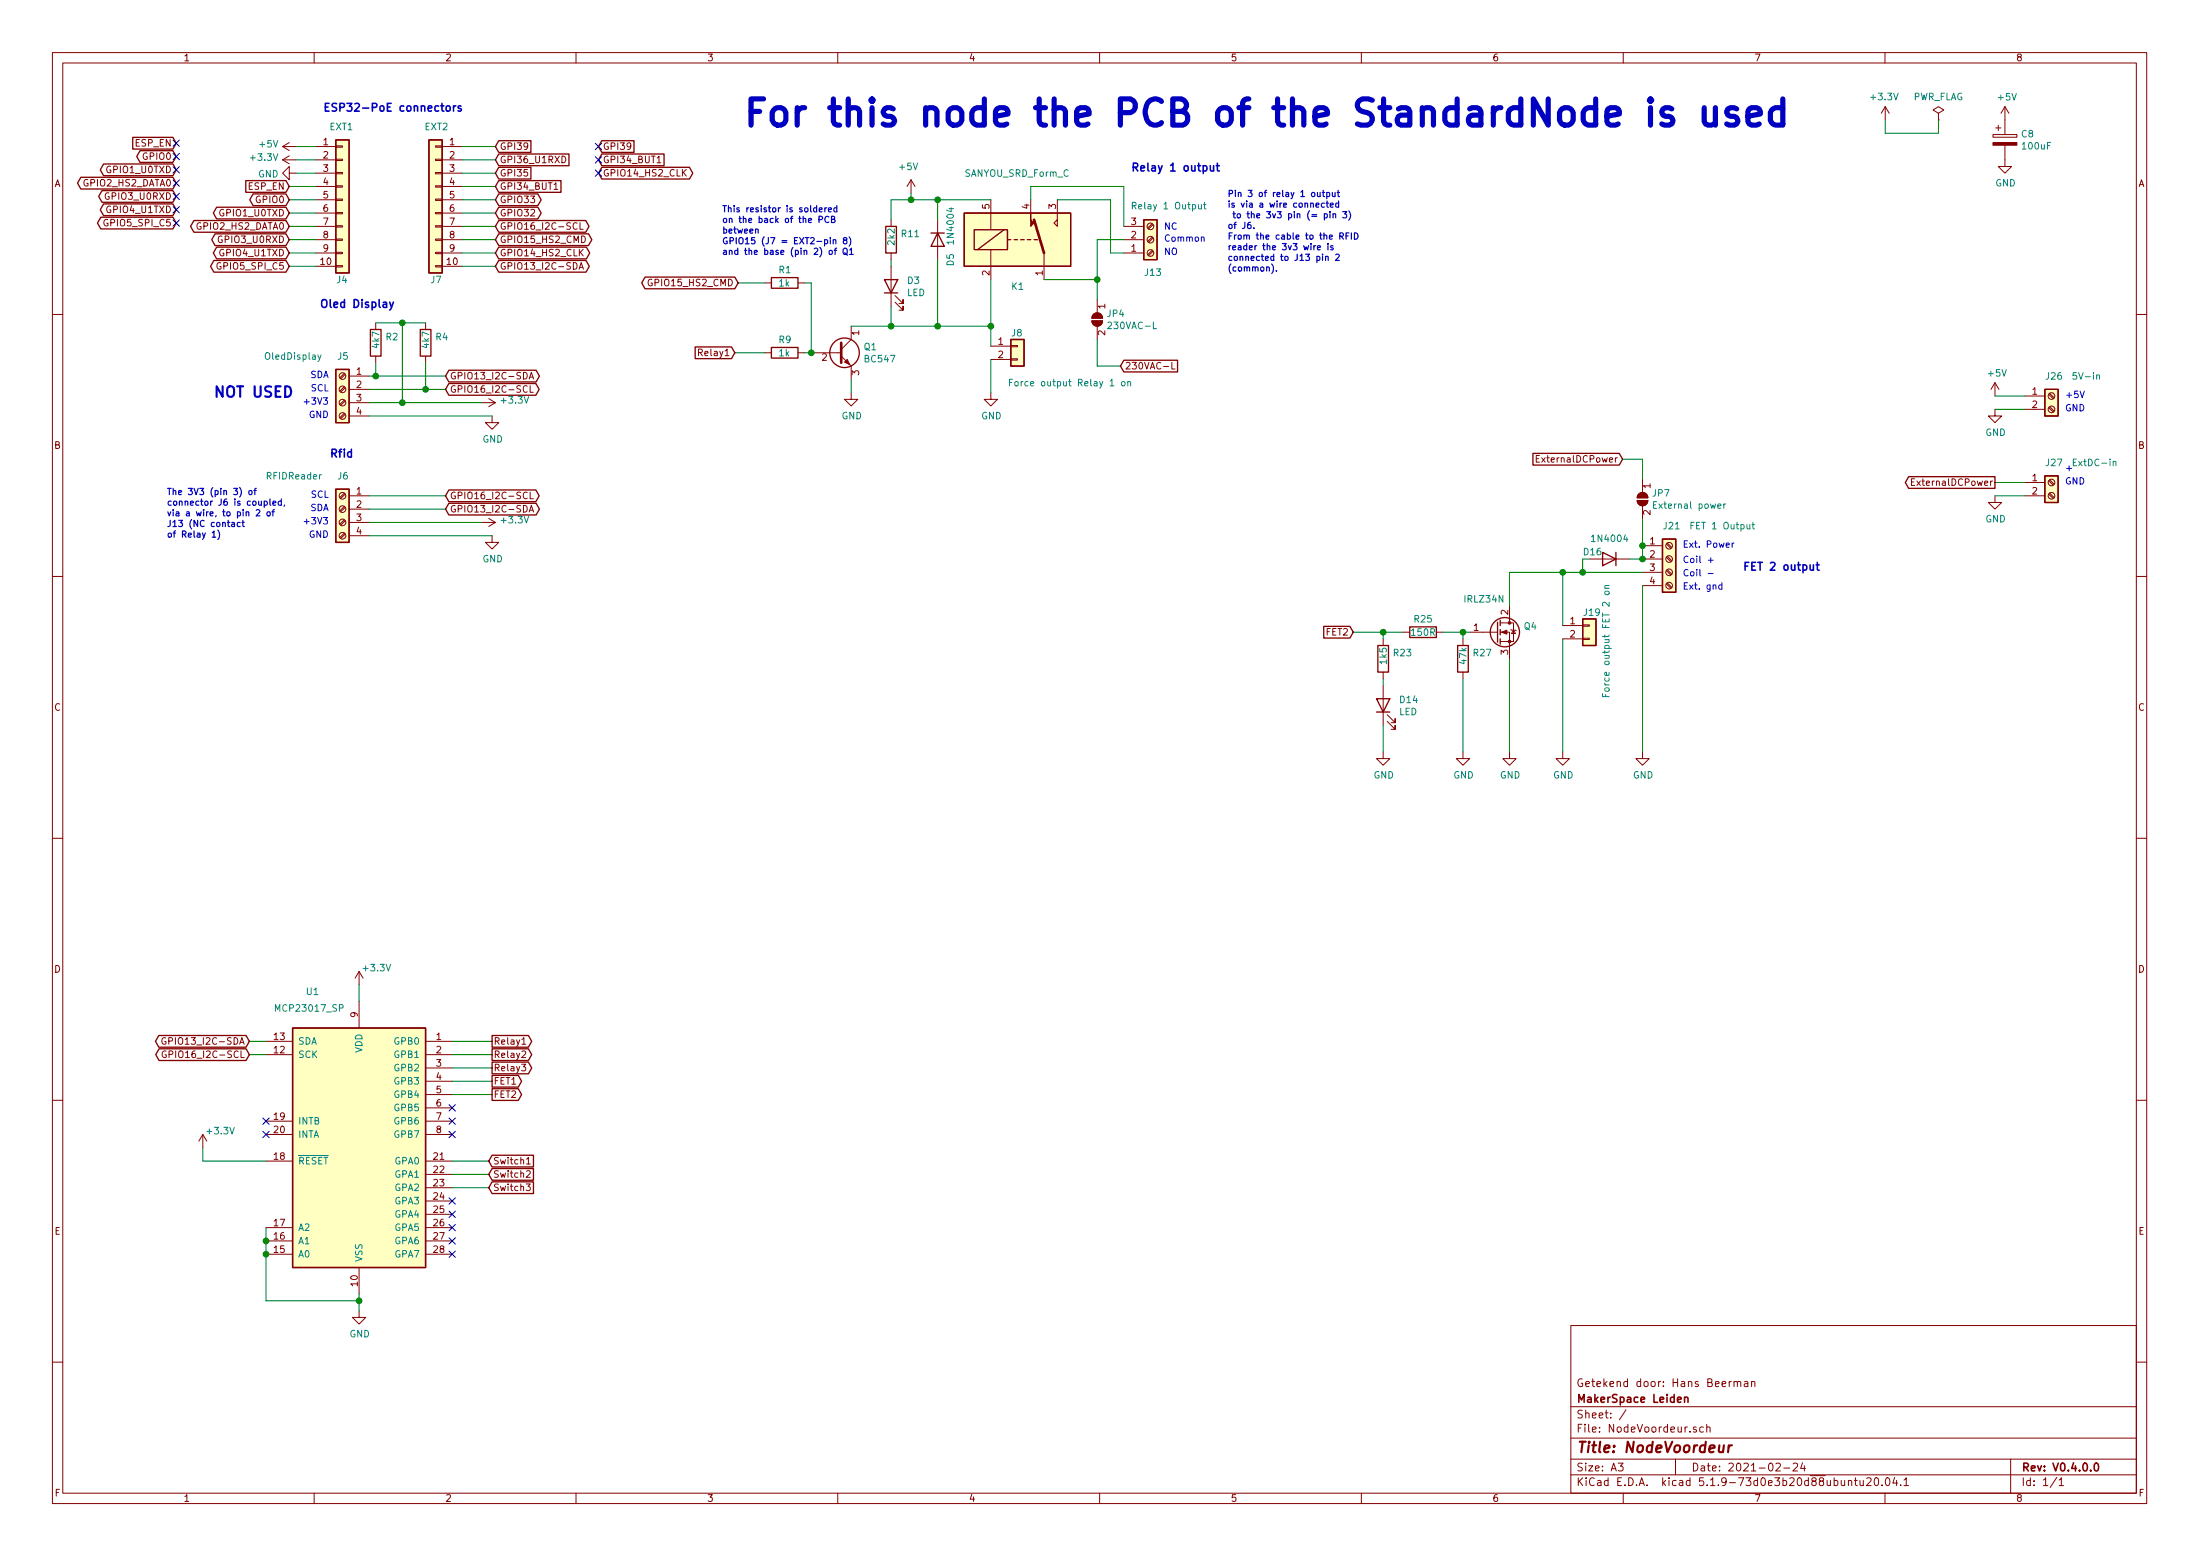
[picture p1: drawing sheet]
EESchema Schematic File Version 4
EELAYER 30 0
EELAYER END
$Descr A3 16535 11693
encoding utf-8
Sheet 1 1
Title "NodeVoordeur"
Date "2021-02-24"
Rev "V0.4.0.0"
Comp "MakerSpace Leiden"
Comment1 "Getekend door: Hans Beerman"
Comment2 ""
Comment3 ""
Comment4 ""
$EndDescr
$Comp
L Connector_Generic:Conn_01x10 J4
U 1 1
P 2575 1500
F 0 "J4" H 2525 900 50  0000 L CNN
F 1 "EXT1" H 2475 2050 50  0000 L CNN
F 2 "Connector_PinSocket_2.54mm:PinSocket_1x10_P2.54mm_Vertical" H 2575 1500 50  0001 C CNN
F 3 "~" H 2575 1500 50  0001 C CNN
	1    2575 1500
	1    0    0    -1  
$EndComp
$Comp
L Connector_Generic:Conn_01x10 J7
U 1 1
P 3275 1500
F 0 "J7" H 3225 900 50  0000 L CNN
F 1 "EXT2" H 3175 2050 50  0000 L CNN
F 2 "Connector_PinSocket_2.54mm:PinSocket_1x10_P2.54mm_Vertical" H 3275 1500 50  0001 C CNN
F 3 "~" H 3275 1500 50  0001 C CNN
	1    3275 1500
	-1   0    0    -1  
$EndComp
Text GLabel 2175 1400 0    50   Input ~ 0
ESP_EN
$Comp
L power:+3.3V #PWR03
U 1 1
P 2225 1200
F 0 "#PWR03" H 2225 1050 50  0001 C CNN
F 1 "+3.3V" V 2240 1328 50  0000 L CNN
F 2 "" H 2225 1200 50  0001 C CNN
F 3 "" H 2225 1200 50  0001 C CNN
	1    2225 1200
	0    -1   -1   0   
$EndComp
$Comp
L power:+5V #PWR02
U 1 1
P 2225 1100
F 0 "#PWR02" H 2225 950 50  0001 C CNN
F 1 "+5V" V 2240 1228 50  0000 L CNN
F 2 "" H 2225 1100 50  0001 C CNN
F 3 "" H 2225 1100 50  0001 C CNN
	1    2225 1100
	0    -1   -1   0   
$EndComp
Text GLabel 2175 1700 0    50   BiDi ~ 0
GPIO2_HS2_DATA0
Text GLabel 2175 1600 0    50   BiDi ~ 0
GPIO1_U0TXD
Wire Wire Line
	2225 1200 2375 1200
Wire Wire Line
	2225 1300 2375 1300
Wire Wire Line
	2175 1400 2375 1400
Wire Wire Line
	2175 1600 2375 1600
Wire Wire Line
	2175 1700 2375 1700
Text GLabel 2175 1500 0    50   BiDi ~ 0
GPIO0
Wire Wire Line
	2175 1500 2375 1500
Text GLabel 2175 1800 0    50   BiDi ~ 0
GPIO3_U0RXD
Wire Wire Line
	2175 1800 2375 1800
Text GLabel 2175 1900 0    50   BiDi ~ 0
GPIO4_U1TXD
Wire Wire Line
	2175 1900 2375 1900
Text GLabel 2175 2000 0    50   BiDi ~ 0
GPIO5_SPI_C5
Wire Wire Line
	2175 2000 2375 2000
Text Notes 2425 850  0    59   ~ 12
ESP32-PoE connectors
Text GLabel 3725 1200 2    50   Input ~ 0
GPI36_U1RXD
Text GLabel 3725 1300 2    50   Input ~ 0
GPI35
Text GLabel 3725 1500 2    50   BiDi ~ 0
GPIO33
Text GLabel 3725 1600 2    50   BiDi ~ 0
GPIO32
Text GLabel 3725 1700 2    50   BiDi ~ 0
GPIO16_I2C-SCL
Text GLabel 3725 1800 2    50   BiDi ~ 0
GPIO15_HS2_CMD
Text GLabel 3725 1900 2    50   BiDi ~ 0
GPIO14_HS2_CLK
Text GLabel 3725 2000 2    50   BiDi ~ 0
GPIO13_I2C-SDA
Text GLabel 3725 1400 2    50   Input ~ 0
GPI34_BUT1
Wire Wire Line
	3475 1100 3725 1100
Wire Wire Line
	3475 1200 3725 1200
Wire Wire Line
	3475 1300 3725 1300
Wire Wire Line
	3475 1400 3725 1400
Wire Wire Line
	3475 1500 3725 1500
Wire Wire Line
	3475 1600 3725 1600
Wire Wire Line
	3475 1700 3725 1700
Wire Wire Line
	3475 1800 3725 1800
Wire Wire Line
	3475 1900 3725 1900
Wire Wire Line
	3475 2000 3725 2000
Text Notes 2475 3450 0    59   ~ 12
Rfid
$Comp
L power:GND #PWR04
U 1 1
P 2225 1300
F 0 "#PWR04" H 2225 1050 50  0001 C CNN
F 1 "GND" V 2230 1172 50  0000 R CNN
F 2 "" H 2225 1300 50  0001 C CNN
F 3 "" H 2225 1300 50  0001 C CNN
	1    2225 1300
	0    1    1    0   
$EndComp
$Comp
L Connector:Screw_Terminal_01x03 J13
U 1 1
P 8650 1800
F 0 "J13" H 8600 2050 50  0000 L CNN
F 1 "Relay 1 Output" H 8500 1550 50  0000 L CNN
F 2 "Connector_Phoenix_MSTB:PhoenixContact_MSTB_2,5_3-GF-5,08_1x03_P5.08mm_Horizontal_ThreadedFlange" H 8650 1800 50  0001 C CNN
F 3 "~" H 8650 1800 50  0001 C CNN
	1    8650 1800
	1    0    0    1   
$EndComp
Wire Wire Line
	7750 1500 7750 1400
Wire Wire Line
	7750 1400 8450 1400
Wire Wire Line
	8450 1400 8450 1700
$Comp
L power:+5V #PWR026
U 1 1
P 6850 1450
F 0 "#PWR026" H 6850 1300 50  0001 C CNN
F 1 "+5V" H 6750 1650 50  0000 L CNN
F 2 "" H 6850 1450 50  0001 C CNN
F 3 "" H 6850 1450 50  0001 C CNN
	1    6850 1450
	1    0    0    -1  
$EndComp
Text Notes 8500 1300 0    59   ~ 12
Relay 1 output
$Comp
L Device:LED D3
U 1 1
P 6700 2150
F 0 "D3" V 6739 2033 50  0000 R CNN
F 1 "LED" V 6648 2033 50  0000 R CNN
F 2 "LED_THT:LED_D3.0mm" H 6700 2150 50  0001 C CNN
F 3 "~" H 6700 2150 50  0001 C CNN
	1    6700 2150
	0    -1   -1   0   
$EndComp
Wire Wire Line
	6700 1950 6700 2000
Wire Wire Line
	6700 1650 6700 1500
Text Notes 8750 1735 0    49   ~ 0
NC
Text Notes 8750 1925 0    49   ~ 0
NO
Text Notes 8750 1825 0    49   ~ 0
Common
$Comp
L Diode:1N4004 D5
U 1 1
P 7050 1800
F 0 "D5" H 7150 1900 50  0000 L CNN
F 1 "1N4004" H 6800 1900 50  0000 L CNN
F 2 "Diode_THT:D_DO-41_SOD81_P10.16mm_Horizontal" H 7050 1625 50  0001 C CNN
F 3 "http://www.vishay.com/docs/88503/1n4001.pdf" H 7050 1800 50  0001 C CNN
	1    7050 1800
	0    1    1    0   
$EndComp
Wire Wire Line
	7850 2100 8250 2100
Wire Wire Line
	8250 2100 8250 1800
Wire Wire Line
	8250 1800 8450 1800
Wire Wire Line
	7950 1500 8350 1500
Wire Wire Line
	8350 1500 8350 1900
Wire Wire Line
	8350 1900 8450 1900
$Comp
L Relay:SANYOU_SRD_Form_C K1
U 1 1
P 7650 1800
F 0 "K1" H 7600 1450 50  0000 L CNN
F 1 "SANYOU_SRD_Form_C" H 7250 2300 50  0000 L CNN
F 2 "Relay_THT:Relay_SPDT_SANYOU_SRD_Series_Form_C" H 8100 1750 50  0001 L CNN
F 3 "http://www.sanyourelay.ca/public/products/pdf/SRD.pdf" H 7650 1800 50  0001 C CNN
	1    7650 1800
	1    0    0    -1  
$EndComp
Wire Wire Line
	7050 1650 7050 1500
Connection ~ 7050 1500
Wire Wire Line
	7050 1500 7450 1500
$Comp
L Device:R R11
U 1 1
P 6700 1800
F 0 "R11" H 6770 1846 50  0000 L CNN
F 1 "2k2" V 6700 1750 50  0000 L CNN
F 2 "Resistor_THT:R_Axial_DIN0207_L6.3mm_D2.5mm_P7.62mm_Horizontal" V 6630 1800 50  0001 C CNN
F 3 "~" H 6700 1800 50  0001 C CNN
	1    6700 1800
	1    0    0    -1  
$EndComp
Wire Wire Line
	6700 2450 6700 2300
Wire Wire Line
	6400 2450 6700 2450
$Comp
L Interface_Expansion:MCP23017_SP U1
U 1 1
P 2700 8625
F 0 "U1" H 2350 9800 50  0000 C CNN
F 1 "MCP23017_SP" H 2325 9675 50  0000 C CNN
F 2 "Package_DIP:DIP-28_W7.62mm" H 2900 7625 50  0001 L CNN
F 3 "http://ww1.microchip.com/downloads/en/DeviceDoc/20001952C.pdf" H 2900 7525 50  0001 L CNN
	1    2700 8625
	1    0    0    -1  
$EndComp
Wire Wire Line
	6850 1450 6850 1500
Wire Wire Line
	6700 1500 6850 1500
Connection ~ 6850 1500
Wire Wire Line
	6850 1500 7050 1500
Wire Wire Line
	6700 2450 7050 2450
Wire Wire Line
	7450 2450 7450 2100
Connection ~ 6700 2450
Wire Wire Line
	7050 1950 7050 2450
Connection ~ 7050 2450
Wire Wire Line
	7050 2450 7450 2450
$Comp
L Connector_Generic:Conn_01x02 J8
U 1 1
P 7650 2600
F 0 "J8" H 7600 2700 50  0000 L CNN
F 1 "Force output Relay 1 on" H 7575 2325 50  0000 L CNN
F 2 "Connector_PinHeader_2.54mm:PinHeader_1x02_P2.54mm_Vertical" H 7650 2600 50  0001 C CNN
F 3 "~" H 7650 2600 50  0001 C CNN
	1    7650 2600
	1    0    0    -1  
$EndComp
$Comp
L Device:R R9
U 1 1
P 5900 2650
F 0 "R9" V 5800 2600 50  0000 L CNN
F 1 "1k" V 5900 2600 50  0000 L CNN
F 2 "Resistor_THT:R_Axial_DIN0207_L6.3mm_D2.5mm_P7.62mm_Horizontal" V 5830 2650 50  0001 C CNN
F 3 "~" H 5900 2650 50  0001 C CNN
	1    5900 2650
	0    1    1    0   
$EndComp
Wire Wire Line
	6050 2650 6100 2650
Wire Wire Line
	6400 2950 6400 2850
$Comp
L power:GND #PWR024
U 1 1
P 6400 2950
F 0 "#PWR024" H 6400 2700 50  0001 C CNN
F 1 "GND" H 6405 2777 50  0000 C CNN
F 2 "" H 6400 2950 50  0001 C CNN
F 3 "" H 6400 2950 50  0001 C CNN
	1    6400 2950
	1    0    0    -1  
$EndComp
$Comp
L Transistor_BJT:BC547 Q1
U 1 1
P 6300 2650
F 0 "Q1" H 6491 2696 50  0000 L CNN
F 1 "BC547" H 6491 2605 50  0000 L CNN
F 2 "Package_TO_SOT_THT:TO-92_Inline" H 6500 2575 50  0001 L CIN
F 3 "http://www.fairchildsemi.com/ds/BC/BC547.pdf" H 6300 2650 50  0001 L CNN
	1    6300 2650
	1    0    0    -1  
$EndComp
Wire Wire Line
	7450 2950 7450 2700
$Comp
L power:GND #PWR028
U 1 1
P 7450 2950
F 0 "#PWR028" H 7450 2700 50  0001 C CNN
F 1 "GND" H 7455 2777 50  0000 C CNN
F 2 "" H 7450 2950 50  0001 C CNN
F 3 "" H 7450 2950 50  0001 C CNN
	1    7450 2950
	1    0    0    -1  
$EndComp
Wire Wire Line
	7450 2600 7450 2450
Connection ~ 7450 2450
$Comp
L Jumper:SolderJumper_2_Open JP4
U 1 1
P 8250 2400
F 0 "JP4" V 8204 2468 50  0000 L CNN
F 1 "230VAC-L" V 8295 2468 50  0000 L CNN
F 2 "Footprints:SolderJumper-2_P3mm_Open_RoundedPad" H 8250 2400 50  0001 C CNN
F 3 "~" H 8250 2400 50  0001 C CNN
	1    8250 2400
	0    1    1    0   
$EndComp
Wire Wire Line
	8250 2250 8250 2100
Connection ~ 8250 2100
Text GLabel 8425 2750 2    50   Input ~ 0
230VAC-L
Wire Wire Line
	8425 2750 8250 2750
Wire Wire Line
	8250 2750 8250 2550
$Comp
L Device:R R25
U 1 1
P 10700 4750
F 0 "R25" V 10600 4750 50  0000 C CNN
F 1 "150R" V 10700 4750 50  0000 C CNN
F 2 "Resistor_THT:R_Axial_DIN0207_L6.3mm_D2.5mm_P7.62mm_Horizontal" V 10630 4750 50  0001 C CNN
F 3 "~" H 10700 4750 50  0001 C CNN
	1    10700 4750
	0    1    1    0   
$EndComp
$Comp
L Device:R R27
U 1 1
P 11000 4950
F 0 "R27" H 11070 4996 50  0000 L CNN
F 1 "47k" V 11000 4900 50  0000 L CNN
F 2 "Resistor_THT:R_Axial_DIN0207_L6.3mm_D2.5mm_P7.62mm_Horizontal" V 10930 4950 50  0001 C CNN
F 3 "~" H 11000 4950 50  0001 C CNN
	1    11000 4950
	1    0    0    -1  
$EndComp
$Comp
L power:GND #PWR045
U 1 1
P 11000 5650
F 0 "#PWR045" H 11000 5400 50  0001 C CNN
F 1 "GND" H 11005 5477 50  0000 C CNN
F 2 "" H 11000 5650 50  0001 C CNN
F 3 "" H 11000 5650 50  0001 C CNN
	1    11000 5650
	1    0    0    -1  
$EndComp
Wire Wire Line
	11350 4300 11350 4550
Text Notes 13100 4300 0    59   ~ 12
FET 2 output
$Comp
L Diode:1N4004 D16
U 1 1
P 12100 4200
F 0 "D16" H 12150 4150 50  0000 L CNN
F 1 "1N4004" H 11950 4050 50  0000 L CNN
F 2 "Diode_THT:D_DO-41_SOD81_P10.16mm_Horizontal" H 12100 4025 50  0001 C CNN
F 3 "http://www.vishay.com/docs/88503/1n4001.pdf" H 12100 4200 50  0001 C CNN
	1    12100 4200
	-1   0    0    1   
$EndComp
Text Notes 12650 4240 0    49   ~ 0
Coil +
Text Notes 12650 4340 0    49   ~ 0
Coil -
Text Notes 12650 4440 0    49   ~ 0
Ext. gnd
Wire Wire Line
	11000 4800 11000 4750
Wire Wire Line
	11000 4750 11050 4750
$Comp
L power:GND #PWR047
U 1 1
P 11350 5650
F 0 "#PWR047" H 11350 5400 50  0001 C CNN
F 1 "GND" H 11355 5477 50  0000 C CNN
F 2 "" H 11350 5650 50  0001 C CNN
F 3 "" H 11350 5650 50  0001 C CNN
	1    11350 5650
	1    0    0    -1  
$EndComp
$Comp
L power:GND #PWR051
U 1 1
P 12350 5650
F 0 "#PWR051" H 12350 5400 50  0001 C CNN
F 1 "GND" H 12355 5477 50  0000 C CNN
F 2 "" H 12350 5650 50  0001 C CNN
F 3 "" H 12350 5650 50  0001 C CNN
	1    12350 5650
	1    0    0    -1  
$EndComp
Wire Wire Line
	11000 5100 11000 5650
Wire Wire Line
	11350 4950 11350 5650
Wire Wire Line
	12350 4400 12350 5650
$Comp
L Connector:Screw_Terminal_01x04 J21
U 1 1
P 12550 4200
F 0 "J21" H 12500 4450 50  0000 L CNN
F 1 "FET 1 Output" H 12700 4450 50  0000 L CNN
F 2 "Connector_Phoenix_MSTB:PhoenixContact_MSTB_2,5_4-GF-5,08_1x04_P5.08mm_Horizontal_ThreadedFlange" H 12550 4200 50  0001 C CNN
F 3 "~" H 12550 4200 50  0001 C CNN
	1    12550 4200
	1    0    0    -1  
$EndComp
Wire Wire Line
	12350 3900 12350 4100
Wire Wire Line
	10850 4750 11000 4750
Connection ~ 11000 4750
$Comp
L Transistor_FET:IRLZ34N Q4
U 1 1
P 11250 4750
F 0 "Q4" H 11454 4796 50  0000 L CNN
F 1 "IRLZ34N" H 11000 5000 50  0000 L CNN
F 2 "Package_TO_SOT_THT:TO-220-3_Vertical" H 11500 4675 50  0001 L CIN
F 3 "http://www.infineon.com/dgdl/irlz34npbf.pdf?fileId=5546d462533600a40153567206892720" H 11250 4750 50  0001 L CNN
	1    11250 4750
	1    0    0    -1  
$EndComp
$Comp
L Connector_Generic:Conn_01x02 J19
U 1 1
P 11950 4700
F 0 "J19" H 11900 4800 50  0000 L CNN
F 1 "Force output FET 2 on" V 12075 4150 50  0000 L CNN
F 2 "Connector_PinHeader_2.54mm:PinHeader_1x02_P2.54mm_Vertical" H 11950 4700 50  0001 C CNN
F 3 "~" H 11950 4700 50  0001 C CNN
	1    11950 4700
	1    0    0    -1  
$EndComp
$Comp
L power:GND #PWR049
U 1 1
P 11750 5650
F 0 "#PWR049" H 11750 5400 50  0001 C CNN
F 1 "GND" H 11755 5477 50  0000 C CNN
F 2 "" H 11750 5650 50  0001 C CNN
F 3 "" H 11750 5650 50  0001 C CNN
	1    11750 5650
	1    0    0    -1  
$EndComp
Connection ~ 12350 4100
Wire Wire Line
	12350 4100 12350 4200
Wire Wire Line
	11900 4200 11900 4300
Connection ~ 11900 4300
Wire Wire Line
	11900 4300 12350 4300
Wire Wire Line
	11350 4300 11750 4300
Wire Wire Line
	11750 4700 11750 4300
Connection ~ 11750 4300
Wire Wire Line
	11750 4300 11900 4300
Wire Wire Line
	11750 4800 11750 5650
$Comp
L Device:R R23
U 1 1
P 10400 4950
F 0 "R23" H 10470 4996 50  0000 L CNN
F 1 "1k5" V 10400 4900 50  0000 L CNN
F 2 "Resistor_THT:R_Axial_DIN0207_L6.3mm_D2.5mm_P7.62mm_Horizontal" V 10330 4950 50  0001 C CNN
F 3 "~" H 10400 4950 50  0001 C CNN
	1    10400 4950
	1    0    0    -1  
$EndComp
$Comp
L power:GND #PWR040
U 1 1
P 10400 5650
F 0 "#PWR040" H 10400 5400 50  0001 C CNN
F 1 "GND" H 10405 5477 50  0000 C CNN
F 2 "" H 10400 5650 50  0001 C CNN
F 3 "" H 10400 5650 50  0001 C CNN
	1    10400 5650
	1    0    0    -1  
$EndComp
$Comp
L Device:LED D14
U 1 1
P 10400 5300
F 0 "D14" V 10439 5183 50  0000 R CNN
F 1 "LED" V 10348 5183 50  0000 R CNN
F 2 "LED_THT:LED_D3.0mm" H 10400 5300 50  0001 C CNN
F 3 "~" H 10400 5300 50  0001 C CNN
	1    10400 5300
	0    -1   -1   0   
$EndComp
Wire Wire Line
	10400 5150 10400 5100
Wire Wire Line
	10400 5450 10400 5650
Wire Wire Line
	10400 4800 10400 4750
Wire Wire Line
	10400 4750 10550 4750
$Comp
L Jumper:SolderJumper_2_Open JP7
U 1 1
P 12350 3750
F 0 "JP7" V 12304 3818 50  0000 L CNN
F 1 "External power" V 12395 3818 50  0000 L CNN
F 2 "Jumper:SolderJumper-2_P1.3mm_Open_RoundedPad1.0x1.5mm" H 12350 3750 50  0001 C CNN
F 3 "~" H 12350 3750 50  0001 C CNN
	1    12350 3750
	0    1    1    0   
$EndComp
Text GLabel 12200 3450 0    50   Input ~ 0
ExternalDCPower
Wire Wire Line
	12200 3450 12350 3450
Text Notes 12650 4125 0    49   ~ 0
Ext. Power
Wire Wire Line
	12350 3450 12350 3600
Wire Wire Line
	11900 4200 11950 4200
Wire Wire Line
	12250 4200 12350 4200
Connection ~ 12350 4200
$Comp
L Connector:Screw_Terminal_01x02 J26
U 1 1
P 15425 2975
F 0 "J26" H 15375 3125 50  0000 L CNN
F 1 "5V-in" H 15575 3125 50  0000 L CNN
F 2 "Connector_Phoenix_MSTB:PhoenixContact_MSTB_2,5_2-GF-5,08_1x02_P5.08mm_Horizontal_ThreadedFlange" H 15425 2975 50  0001 C CNN
F 3 "~" H 15425 2975 50  0001 C CNN
	1    15425 2975
	1    0    0    -1  
$EndComp
Wire Wire Line
	15000 3075 15225 3075
$Comp
L power:+5V #PWR058
U 1 1
P 15000 2975
F 0 "#PWR058" H 15000 2825 50  0001 C CNN
F 1 "+5V" H 15015 3148 50  0000 C CNN
F 2 "" H 15000 2975 50  0001 C CNN
F 3 "" H 15000 2975 50  0001 C CNN
	1    15000 2975
	1    0    0    -1  
$EndComp
Wire Wire Line
	15000 2975 15225 2975
$Comp
L power:GND #PWR059
U 1 1
P 15000 3075
F 0 "#PWR059" H 15000 2825 50  0001 C CNN
F 1 "GND" H 15005 2902 50  0000 C CNN
F 2 "" H 15000 3075 50  0001 C CNN
F 3 "" H 15000 3075 50  0001 C CNN
	1    15000 3075
	1    0    0    -1  
$EndComp
$Comp
L Connector:Screw_Terminal_01x02 J27
U 1 1
P 15425 3625
F 0 "J27" H 15375 3775 50  0000 L CNN
F 1 "ExtDC-in" H 15575 3775 50  0000 L CNN
F 2 "Connector_Phoenix_MSTB:PhoenixContact_MSTB_2,5_2-GF-5,08_1x02_P5.08mm_Horizontal_ThreadedFlange" H 15425 3625 50  0001 C CNN
F 3 "~" H 15425 3625 50  0001 C CNN
	1    15425 3625
	1    0    0    -1  
$EndComp
Text GLabel 15000 3625 0    50   Output ~ 0
ExternalDCPower
Wire Wire Line
	15000 3625 15225 3625
Wire Wire Line
	15000 3725 15225 3725
$Comp
L power:GND #PWR060
U 1 1
P 15000 3725
F 0 "#PWR060" H 15000 3475 50  0001 C CNN
F 1 "GND" H 15005 3552 50  0000 C CNN
F 2 "" H 15000 3725 50  0001 C CNN
F 3 "" H 15000 3725 50  0001 C CNN
	1    15000 3725
	1    0    0    -1  
$EndComp
Text GLabel 3675 8725 2    50   Input ~ 0
Switch1
Text GLabel 3675 8825 2    50   Input ~ 0
Switch2
Text GLabel 3675 8925 2    50   Input ~ 0
Switch3
Wire Wire Line
	3400 8725 3675 8725
Wire Wire Line
	3675 8825 3400 8825
Wire Wire Line
	3400 8925 3675 8925
Text GLabel 10175 4750 0    50   Input ~ 0
FET2
Wire Wire Line
	10175 4750 10400 4750
Connection ~ 10400 4750
Text GLabel 5525 2650 0    50   Input ~ 0
Relay1
Wire Wire Line
	5525 2650 5750 2650
Text GLabel 3700 7825 2    50   Output ~ 0
Relay1
Wire Wire Line
	3400 7825 3700 7825
Text GLabel 3700 7925 2    50   Output ~ 0
Relay2
Wire Wire Line
	3400 7925 3700 7925
Text GLabel 3700 8125 2    50   Output ~ 0
FET1
Wire Wire Line
	3400 8125 3700 8125
Text GLabel 3700 8225 2    50   Output ~ 0
FET2
Wire Wire Line
	3400 8225 3700 8225
$Comp
L power:GND #PWR06
U 1 1
P 2700 9850
F 0 "#PWR06" H 2700 9600 50  0001 C CNN
F 1 "GND" H 2705 9677 50  0000 C CNN
F 2 "" H 2700 9850 50  0001 C CNN
F 3 "" H 2700 9850 50  0001 C CNN
	1    2700 9850
	1    0    0    -1  
$EndComp
Wire Wire Line
	2700 9850 2700 9775
$Comp
L power:+3.3V #PWR05
U 1 1
P 2700 7400
F 0 "#PWR05" H 2700 7250 50  0001 C CNN
F 1 "+3.3V" H 2715 7528 50  0000 L CNN
F 2 "" H 2700 7400 50  0001 C CNN
F 3 "" H 2700 7400 50  0001 C CNN
	1    2700 7400
	1    0    0    -1  
$EndComp
Wire Wire Line
	2700 7525 2700 7400
$Comp
L power:PWR_FLAG #FLG01
U 1 1
P 14575 900
F 0 "#FLG01" H 14575 975 50  0001 C CNN
F 1 "PWR_FLAG" H 14575 1075 50  0000 C CNN
F 2 "" H 14575 900 50  0001 C CNN
F 3 "~" H 14575 900 50  0001 C CNN
	1    14575 900 
	1    0    0    -1  
$EndComp
Wire Wire Line
	14175 900  14175 1000
Wire Wire Line
	14175 1000 14575 1000
Wire Wire Line
	14575 1000 14575 900 
$Comp
L power:+3.3V #PWR057
U 1 1
P 14175 900
F 0 "#PWR057" H 14175 750 50  0001 C CNN
F 1 "+3.3V" H 14050 1075 50  0000 L CNN
F 2 "" H 14175 900 50  0001 C CNN
F 3 "" H 14175 900 50  0001 C CNN
	1    14175 900 
	1    0    0    -1  
$EndComp
$Comp
L Connector:Screw_Terminal_01x04 J5
U 1 1
P 2575 2925
F 0 "J5" H 2525 3175 50  0000 L CNN
F 1 "OledDisplay" H 2725 3175 50  0000 L CNN
F 2 "TerminalBlock_Phoenix:TerminalBlock_Phoenix_MPT-0,5-4-2.54_1x04_P2.54mm_Horizontal" H 2575 2925 50  0001 C CNN
F 3 "~" H 2575 2925 50  0001 C CNN
	1    2575 2925
	-1   0    0    -1  
$EndComp
Text GLabel 3350 2825 2    50   BiDi ~ 0
GPIO13_I2C-SDA
Text GLabel 3350 2925 2    50   BiDi ~ 0
GPIO16_I2C-SCL
$Comp
L power:GND #PWR012
U 1 1
P 3700 3125
F 0 "#PWR012" H 3700 2875 50  0001 C CNN
F 1 "GND" H 3705 2952 50  0000 C CNN
F 2 "" H 3700 3125 50  0001 C CNN
F 3 "" H 3700 3125 50  0001 C CNN
	1    3700 3125
	1    0    0    -1  
$EndComp
Wire Wire Line
	2775 3125 3700 3125
$Comp
L power:+3.3V #PWR09
U 1 1
P 3625 3025
F 0 "#PWR09" H 3625 2875 50  0001 C CNN
F 1 "+3.3V" V 3640 3153 50  0000 L CNN
F 2 "" H 3625 3025 50  0001 C CNN
F 3 "" H 3625 3025 50  0001 C CNN
	1    3625 3025
	0    1    -1   0   
$EndComp
Wire Wire Line
	3625 3025 3025 3025
Text GLabel 1875 7825 0    50   BiDi ~ 0
GPIO13_I2C-SDA
Wire Wire Line
	1875 7825 2000 7825
Text GLabel 1875 7925 0    50   BiDi ~ 0
GPIO16_I2C-SCL
Wire Wire Line
	1875 7925 2000 7925
$Comp
L Device:R R2
U 1 1
P 2825 2575
F 0 "R2" H 2895 2621 50  0000 L CNN
F 1 "4k7" V 2825 2525 50  0000 L CNN
F 2 "Resistor_THT:R_Axial_DIN0207_L6.3mm_D2.5mm_P7.62mm_Horizontal" V 2755 2575 50  0001 C CNN
F 3 "~" H 2825 2575 50  0001 C CNN
	1    2825 2575
	1    0    0    -1  
$EndComp
$Comp
L Device:R R4
U 1 1
P 3200 2575
F 0 "R4" H 3270 2621 50  0000 L CNN
F 1 "4k7" V 3200 2525 50  0000 L CNN
F 2 "Resistor_THT:R_Axial_DIN0207_L6.3mm_D2.5mm_P7.62mm_Horizontal" V 3130 2575 50  0001 C CNN
F 3 "~" H 3200 2575 50  0001 C CNN
	1    3200 2575
	1    0    0    -1  
$EndComp
Wire Wire Line
	2775 2825 2825 2825
Wire Wire Line
	2825 2725 2825 2825
Connection ~ 2825 2825
Wire Wire Line
	2825 2825 3350 2825
Wire Wire Line
	2825 2425 3025 2425
Wire Wire Line
	3025 2425 3025 3025
Connection ~ 3025 2425
Wire Wire Line
	3025 2425 3200 2425
Connection ~ 3025 3025
Wire Wire Line
	3025 3025 2775 3025
Wire Wire Line
	2775 2925 3200 2925
Wire Wire Line
	3200 2725 3200 2925
Connection ~ 3200 2925
Wire Wire Line
	3200 2925 3350 2925
Wire Wire Line
	2000 9775 2700 9775
Wire Wire Line
	2000 9425 2000 9775
Connection ~ 2700 9775
Wire Wire Line
	2700 9775 2700 9725
Wire Wire Line
	2000 9225 2000 9325
Wire Wire Line
	2000 9325 2000 9425
Connection ~ 2000 9325
Connection ~ 2000 9425
$Comp
L power:+3.3V #PWR01
U 1 1
P 1525 8625
F 0 "#PWR01" H 1525 8475 50  0001 C CNN
F 1 "+3.3V" H 1540 8753 50  0000 L CNN
F 2 "" H 1525 8625 50  0001 C CNN
F 3 "" H 1525 8625 50  0001 C CNN
	1    1525 8625
	1    0    0    -1  
$EndComp
Wire Wire Line
	1525 8625 1525 8725
Wire Wire Line
	1525 8725 2000 8725
$Comp
L Connector:Screw_Terminal_01x04 J6
U 1 1
P 2575 3825
F 0 "J6" H 2525 4075 50  0000 L CNN
F 1 "RFIDReader" H 2725 4075 50  0000 L CNN
F 2 "TerminalBlock_Phoenix:TerminalBlock_Phoenix_MPT-0,5-4-2.54_1x04_P2.54mm_Horizontal" H 2575 3825 50  0001 C CNN
F 3 "~" H 2575 3825 50  0001 C CNN
	1    2575 3825
	-1   0    0    -1  
$EndComp
Text GLabel 3350 3825 2    50   BiDi ~ 0
GPIO13_I2C-SDA
Text GLabel 3350 3725 2    50   BiDi ~ 0
GPIO16_I2C-SCL
$Comp
L power:GND #PWR013
U 1 1
P 3700 4025
F 0 "#PWR013" H 3700 3775 50  0001 C CNN
F 1 "GND" H 3705 3852 50  0000 C CNN
F 2 "" H 3700 4025 50  0001 C CNN
F 3 "" H 3700 4025 50  0001 C CNN
	1    3700 4025
	1    0    0    -1  
$EndComp
Wire Wire Line
	2775 4025 3700 4025
$Comp
L power:+3.3V #PWR010
U 1 1
P 3625 3925
F 0 "#PWR010" H 3625 3775 50  0001 C CNN
F 1 "+3.3V" V 3640 4053 50  0000 L CNN
F 2 "" H 3625 3925 50  0001 C CNN
F 3 "" H 3625 3925 50  0001 C CNN
	1    3625 3925
	0    1    -1   0   
$EndComp
Wire Wire Line
	2775 3725 3350 3725
Wire Wire Line
	2775 3925 3625 3925
Wire Wire Line
	2775 3825 3350 3825
Text Notes 2400 2325 0    59   ~ 12
Oled Display
Text Notes 15525 3000 0    49   ~ 0
+5V
Text Notes 15525 3100 0    49   ~ 0
GND
Text Notes 15525 3550 0    49   ~ 0
+
Text Notes 15525 3650 0    49   ~ 0
GND
Text Notes 2475 2950 2    49   ~ 0
SCL
Text Notes 2475 2850 2    49   ~ 0
SDA
Text Notes 2475 3050 2    49   ~ 0
+3V3
Text Notes 2475 3150 2    49   ~ 0
GND
Text Notes 2475 3850 2    49   ~ 0
SDA
Text Notes 2475 3750 2    49   ~ 0
SCL
Text Notes 2475 3950 2    49   ~ 0
+3V3
Text Notes 2475 4050 2    49   ~ 0
GND
Text GLabel 3725 1100 2    50   Input ~ 0
GPI39
Text GLabel 4500 1100 2    50   Input ~ 0
GPI39
NoConn ~ 4500 1100
Text GLabel 4500 1200 2    50   Input ~ 0
GPI34_BUT1
Text GLabel 5550 2125 0    50   BiDi ~ 0
GPIO15_HS2_CMD
Text GLabel 4500 1300 2    50   BiDi ~ 0
GPIO14_HS2_CLK
NoConn ~ 4500 1300
Text GLabel 1325 1075 0    50   Input ~ 0
ESP_EN
Text GLabel 1325 1175 0    50   BiDi ~ 0
GPIO0
Text GLabel 1325 1275 0    50   BiDi ~ 0
GPIO1_U0TXD
Text GLabel 1325 1375 0    50   BiDi ~ 0
GPIO2_HS2_DATA0
Text GLabel 1325 1475 0    50   BiDi ~ 0
GPIO3_U0RXD
Text GLabel 1325 1575 0    50   BiDi ~ 0
GPIO4_U1TXD
Text GLabel 1325 1675 0    50   BiDi ~ 0
GPIO5_SPI_C5
NoConn ~ 1325 1075
NoConn ~ 1325 1175
NoConn ~ 1325 1275
NoConn ~ 1325 1375
NoConn ~ 1325 1475
NoConn ~ 1325 1575
NoConn ~ 1325 1675
NoConn ~ 4500 1200
NoConn ~ 3400 8325
NoConn ~ 3400 8425
NoConn ~ 3400 8525
NoConn ~ 3400 9025
NoConn ~ 3400 9125
NoConn ~ 3400 9225
NoConn ~ 3400 9325
NoConn ~ 3400 9425
NoConn ~ 2000 8425
NoConn ~ 2000 8525
Wire Wire Line
	2225 1100 2375 1100
$Comp
L power:+5V #PWR061
U 1 1
P 15075 900
F 0 "#PWR061" H 15075 750 50  0001 C CNN
F 1 "+5V" H 15090 1073 50  0000 C CNN
F 2 "" H 15075 900 50  0001 C CNN
F 3 "" H 15075 900 50  0001 C CNN
	1    15075 900 
	1    0    0    -1  
$EndComp
$Comp
L Device:CP C8
U 1 1
P 15075 1050
F 0 "C8" H 15193 1096 50  0000 L CNN
F 1 "100uF" H 15193 1005 50  0000 L CNN
F 2 "Capacitor_THT:CP_Radial_D6.3mm_P2.50mm" H 15113 900 50  0001 C CNN
F 3 "~" H 15075 1050 50  0001 C CNN
	1    15075 1050
	1    0    0    -1  
$EndComp
$Comp
L power:GND #PWR062
U 1 1
P 15075 1200
F 0 "#PWR062" H 15075 950 50  0001 C CNN
F 1 "GND" H 15080 1027 50  0000 C CNN
F 2 "" H 15075 1200 50  0001 C CNN
F 3 "" H 15075 1200 50  0001 C CNN
	1    15075 1200
	1    0    0    -1  
$EndComp
Text GLabel 3700 8025 2    50   Output ~ 0
Relay3
Wire Wire Line
	3400 8025 3700 8025
$Comp
L Device:R R1
U 1 1
P 5900 2125
F 0 "R1" V 5800 2075 50  0000 L CNN
F 1 "1k" V 5900 2075 50  0000 L CNN
F 2 "Resistor_THT:R_Axial_DIN0207_L6.3mm_D2.5mm_P7.62mm_Horizontal" V 5830 2125 50  0001 C CNN
F 3 "~" H 5900 2125 50  0001 C CNN
	1    5900 2125
	0    1    1    0   
$EndComp
Wire Wire Line
	6050 2125 6100 2125
Wire Wire Line
	6100 2125 6100 2650
Connection ~ 6100 2650
Wire Wire Line
	5550 2125 5750 2125
Text Notes 1600 3000 0    79   ~ 16
NOT USED
Text Notes 5575 975  0    197  ~ 39
For this node the PCB of the StandardNode is used
Text Notes 5425 1925 0    47   ~ 9
This resistor is soldered\non the back of the PCB \nbetween \nGPIO15 (J7 = EXT2-pin 8)\nand the base (pin 2) of Q1
Text Notes 1250 4050 0    47   ~ 9
The 3V3 (pin 3) of\nconnector J6 is coupled, \nvia a wire, to pin 2 of \nJ13 (NC contact\nof Relay 1)
Text Notes 9225 2050 0    47   ~ 9
Pin 3 of relay 1 output\nis via a wire connected\n to the 3v3 pin (= pin 3) \nof J6.\nFrom the cable to the RFID\nreader the 3v3 wire is\nconnected to J13 pin 2 \n(common).
$EndSCHEMATC
